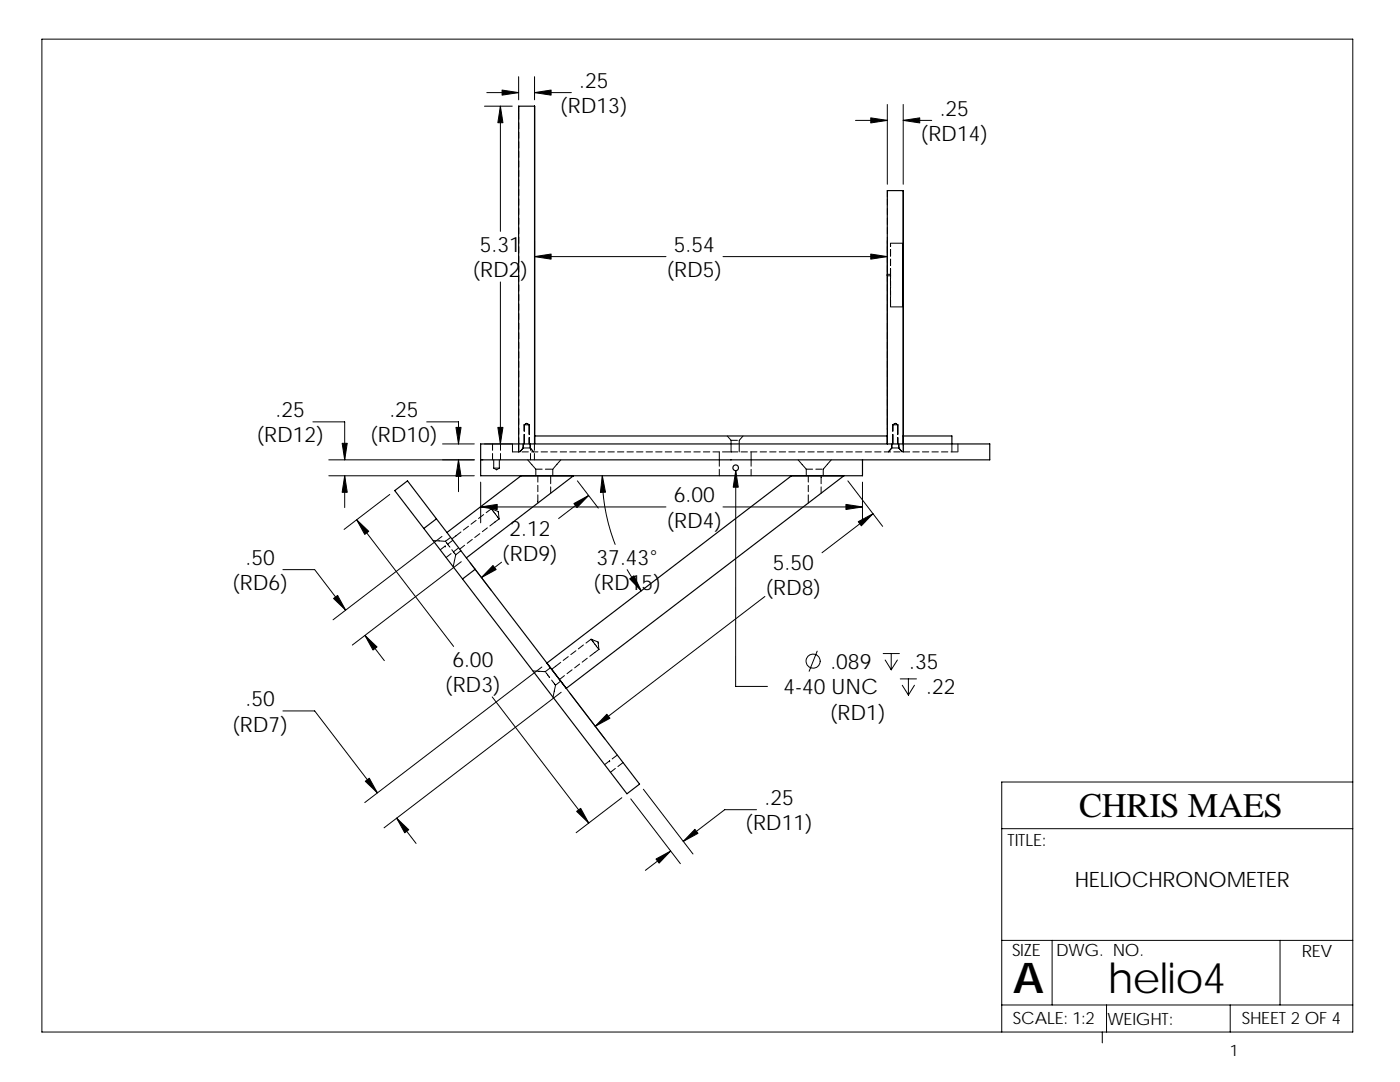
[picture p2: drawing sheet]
<svg xmlns="http://www.w3.org/2000/svg" width="279mm" height="216mm" viewBox="0 0 279 216" stroke-linecap="round" stroke-linejoin="round" font-family="sans-serif">
<g fill="none" stroke="#000" stroke-width=".2">
<path d="M8.4 7.8h261.6v198.1h-261.6zM97.2 18.5h6.3M103.5 15.3v4.6M106.7 15.3v4.6M106.7 18.5h7.3M96.7 21.2h5.5M99.9 21.2v25M103.5 21.2v1.3M103.5 22.5v1.3M103.5 24.4v1.3M103.5 26.4v1.2M103.5 28.3v1.2"/>
<path d="M103.5 30.2v1.2M103.5 32.1v1.2M103.5 34v1.2M103.5 35.9v1.2M103.5 37.8v1.3M103.5 39.7v1.3M170.7 24h6.4M177.1 20.8v16M177.1 38v1.3M177.1 39.7v1.3M180.3 20.8v16M180.3 24h5.6"/>
<path d="M99.9 56.3v33.6M103.5 41.6v1.3M103.5 43.5v1.3M103.5 45.4v1.3M103.5 47.3v1.3M103.5 49.2v1.3M103.5 51.1v1.3M103.5 53v1.3M103.5 54.9v1.3M103.5 56.8v1.3M103.5 58.7v1.3M106.7 48v37.7"/>
<path d="M106.7 51.2h26.2M144.3 51.2h32.8M177.1 54.7v.3M177.1 54.7h.6M177.1 55h.6M177.1 48v37.7M177.1 41.6v1.3M177.1 43.5v1.3M177.1 45.4v1.3M177.1 47.3v1.3M177.1 49.2v1.3M177.1 51.1v1.3"/>
<path d="M177.1 53v1.3M177.1 54.9v1.3M177.1 56.8v1.3M177.1 58.7v1.3M177.7 48.6v.6zM177.7 55.5v1.3M177.7 57.4v1.3M177.7 59.4v1.2M177.7 54.7v.2M177.7 54.7v.3M177.7 54.9v.1M177.7 48.5h2.6"/>
<path d="M177.7 53.6v1.3zM177.7 51.7v1.3v-1.3M177.7 49.8v1.3v-1.3M177.7 59.9v1.3M177.7 58v1.3M177.7 56.1v1.3M177.7 54.9v.6M103.5 60.6v1.3M103.5 62.5v1.3M103.5 64.5v1.2M103.5 66.4v1.2M103.5 68.3v1.2"/>
<path d="M103.5 70.2v1.2M103.5 72.1v1.2M103.5 74v1.2M103.5 75.9v1.3M103.5 77.8v1.3M103.5 79.7v1.3M177.1 60.6v1.3M177.1 62.5v1.3M177.1 64.5v1.2M177.1 66.4v1.2M177.1 68.3v1.2M177.1 70.2v1.2"/>
<path d="M177.1 72.1v1.2M177.1 74v1.2M177.1 75.9v1.3M177.1 77.8v1.3M177.1 79.7v1.3M177.7 61.2h2.6M62.4 84.2h6.4v7.6M65.6 91.8h29.1M65.6 94.9h29.1M68.8 94.9v6.4M77.8 98.7l-9.1 6.9M85.2 84.2h6.3v4.4"/>
<path d="M88.3 88.6h6.4M91.5 91.8v6.3M95.9 96.2v8.1M96.7 88.6h5.5M98.3 88.6v1.3M98.3 90.5v1.3M98.5 93.4h1.2M98.5 91.8v1.6M98.5 93.4l.6 .3 .6-.3M99.7 91.8v1.6M99.9 90.5v1.3M103.5 87.3v2.9h-1.2v-1.6"/>
<path d="M103.5 81.6v1.3M103.5 83.5v1.3M103.5 85.4v1.3M104.2 90.2h1.3M104.4 88.6v.8l-.7 .8M104.5 89.4h1.3M104.6 84.8h1M104.6 86.7v1.9M104.6 84.8l.5-.3 .5 .3M104.6 84.8v1.2M105.3 91.8l1.6 1.8M105.6 84.8v1.9"/>
<path d="M105.6 84.8h.1M105.6 87.3v1.3M105.8 89.4l.7 .8M105.8 88.6v.8M105.9 88.6v1.3M105.9 90.5v1.3M106.1 90.2h1.3M106.7 88.6v1.3M106.7 90.5v1.3M106.7 87v1.6M106.9 93.6h1.3M106.9 93.6v1.3"/>
<path d="M107.3 94.9v1.3M107.3 96.8v1.3M107.3 98.7v1.7M108 90.2h1.3M108.8 93.6h1.3M109.9 90.2h1.3M109.9 94.9v1.6M109.9 97.2v1.2M111.8 90.2h1.3M111.9 91.8l-1.6 1.8v1.3M113.7 90.2h1.3M115.2 95.9l4.2 5.5"/>
<path d="M115.6 90.2h1.3M117.5 98.9l-6 4.6M117.5 90.2h1.3M119.4 90.2h1.3M120.2 94.9a37.4 37.4 0 0 0 2.6 13.7M121.3 90.2h1.3M123.2 90.2h1.3M125.1 90.2h1.3M127 90.2h1.3M128.9 90.2h1.3M130.9 90.2h1.2M132.8 90.2h1.2"/>
<path d="M134.7 90.2h1.2M136.6 90.2h1.2M138.5 90.2h1.2M140.4 90.2h1.2M142.3 90.2h1.3v2.8M143.6 93.7v1.2M144.2 90.2h3.1M145.1 87l.8 .9M145.9 87.9h1.3M145.9 87.9v2.3M146.8 93.9v43.1h6.4M147.9 90.2h1.3"/>
<path d="M148.3 87l-.8 .9v2.3M149.8 90.2h1.3M149.9 90.2v2.8M149.9 93.7v1.2M151.7 90.2h1.3M153.6 90.2h1.3M155.5 90.2h1.3M157.4 90.2h1.3M159.3 91.8l1.6 1.8M159.3 90.2h1.3M160.9 93.6h1.3M160.9 93.6v1.3"/>
<path d="M161.2 90.2h1.3M161.3 98.7v1.7M161.3 94.9v1.3M161.3 96.8v1.3M162.8 93.6h1.3M163.1 90.2h1.3M163.9 94.9v1.6M163.9 97.2v1.2M165 90.2h1.3M165.9 91.8l-1.6 1.8v1.3M166.9 90.2h1.3M168.8 90.2h1.3"/>
<path d="M169.2 95.9l6.9 9.1M170.8 90.2h1.2M172.1 96.2v8.1M172.7 90.2h1.2M174.6 90.2h1.2M176.5 90.2h1.2M177.1 87v1.6v-1.3M177.1 81.6v1.3M177.1 83.5v1.3M177.1 85.4v1.3M178 88.6v.8l-.7 .8M178.1 89.4h1.3"/>
<path d="M178.2 84.8h1M178.2 86.7v1.9M178.2 84.8l.5-.3 .5 .3M178.2 84.8v1.2M178.4 90.2h1.2M179.2 84.8v1.9M179.2 87.3v1.3M179.4 89.4h.1M179.4 89.4l.7 .8M179.4 88.6v.8M180.3 88.6v1.6M180.3 87v1.6"/>
<path d="M180.3 90.2h1.2M182.2 90.2h1.3M184.1 90.2h1.3M186 90.2h1.3M187.9 90.2h1.3M189.8 90.2h1.3M190 88.6v1.6M191.2 88.6v1.6M56.5 113.7h6.3l6.2 8.1M71.2 103.7l19.3 25.3M88.2 107l-21.7 16.7M88.9 108.9h.1"/>
<path d="M88.9 108.9l-1 .8M89 108.2l.8 1M89.9 107.2l-1 .8-2.5-.1M90 110.5l-1 .8M90.2 109.7l.8 1M90.4 107.8l-1 .8M90.5 110.1h.1M91 110.7l-.6 2.4M91.5 109.3l-1 .8M92 109.9l-1 .8M92 106.2l-1.8 1.3M92.1 112.1l-21.8 16.6"/>
<path d="M92.7 108.8l-1 .8M93.5 105l-1 .8M93.8 112.3l4.2 5.5M94.3 107.6l-1.1 .8M95 103.8l-1 .8M95.8 106.5l-1.1 .8M95.9 101.2h37M96.5 102.7l-1 .8M97.3 105.3l-1 .8M98 101.5l.8 1M98 101.5l-1 .8M98 101.5l1.4 .6 .2 1.4"/>
<path d="M98.8 102.5l.8 1M99.6 103.5h.1M99.6 103.5l-1.8 1.4M100.1 112.2l-4 3.1M125.2 113.7l2.8 4.2M144.3 101.2h27.8M152.7 119l-33.9 25.9M174.2 102.5l-10.2 7.8M72.8 126.8l3.9 5M98.2 139.1l19.3 25.1M106.3 133.9l2.5 .1M108.1 133.1l-35.3 27"/>
<path d="M108.8 134h.1M108.9 134.2l.8 1M109.9 133.2l-1.1 .8M110.1 135.7l.8 1M110.9 136.7l-.5 2.4M111.9 135.9l-1 .8M111.9 132.2l-1.8 1.3M112 138.1l-35.4 27.1M112.6 134.8l-.9 .8M113.4 131l-1 .8M113.8 138.4l6.9 9M114.2 133.6l-1 .8"/>
<path d="M114.9 129.9l-1 .7M115.7 132.5l-1 .8M116.4 128.7l-1 .8M117.2 131.3l-1 .8M118 127.6l1.5 2M118 127.6l-1.1 .7M118 127.6l1.4 .5 .1 1.5M119.5 129.6l-1.8 1.4M163.1 129.9l-1.6 4M176.3 130.4h3.2M176.7 131.7l1.2 1.9M177.9 130.4v3.2"/>
<path d="M179.1 131.7l-1.2 1.9M179.7 135.5h3.2M180.1 136.7l1.2 2M181.3 135.5v3.2M182.5 136.7l-1.2 2M56.5 141.9h6.3l12.5 16.3M121.7 151.8h.1M121.7 151.8l-1 .8M122.8 153.3l-1 .8M123.2 150.7l-1 .7M124.1 159.2l-9.1 7M124.3 152.2l-1 .8"/>
<path d="M124.3 152.2h.1M125.9 159.4l9.9 12.9M128.4 157.5l9.9 12.9M270 156h-70.1v49.9M79.2 163.3l3.8 5M133.8 169.8l-5 3.9M151 161.6h-6.4l-8.2 6.3M199.9 165.4h70.1M199.9 187.6h70.1M210 187.6v12.9M255.5 187.6v12.9M199.9 200.5h70.1"/>
<path d="M220 205.9v2.2M220.8 200.5v5.4M245.5 200.5v5.4"/>
<circle cx="162.3" cy="131.9" r="1.41"/>
</g>
<g fill="none" stroke="#000" stroke-width=".23">
<path d="M106.7 21.2v67.4M180.3 48.6v12.6zM95.9 91.8h101.6v-3.2h-101.6v6.3h76.2v-3.1M104 94.9l-14.8 11.4M106.7 87h70.4M106.7 87v-65.8h-3.2v67.4M114.4 94.9l-21.3 16.4M158 94.9l-48.9 37.4M168.4 94.9l-55.4 42.5M177.1 88.6v-50.6h3.2v50.6M180.3 87h9.7v1.6M87.1 103.5l-2.5 2"/>
<path d="M87.1 103.5l7.7 10.1M87.1 103.5l-5.8-7.6-2.5 2 46.3 60.5 2.5-1.9-32.8-42.9M94.8 113.6l-2.5 1.9"/>
<circle cx="146.8" cy="93.3" r=".57"/>
</g>
<g fill="#000" stroke="#000" stroke-width=".2">
<path d="M100.2 18l3.3 .5-3.3 .5z" fill-rule="evenodd"/>
<path d="M106.7 18.5l3.3-.5v1z" fill-rule="evenodd"/>
<path d="M99.9 21.2l.5 3.3h-1z" fill-rule="evenodd"/>
<path d="M173.8 23.5l3.3 .5-3.3 .5z" fill-rule="evenodd"/>
<path d="M180.3 24l3.3-.5v1z" fill-rule="evenodd"/>
<path d="M106.7 51.2l3.3-.5v1z" fill-rule="evenodd"/>
<path d="M173.8 50.7l3.3 .5-3.3 .5z" fill-rule="evenodd"/>
<path d="M68.8 94.9l.5 3.3h-1z" fill-rule="evenodd"/>
<path d="M68.3 88.5h1l-.5 3.3z" fill-rule="evenodd"/>
<path d="M91.5 91.8l.5 3.3h-1z" fill-rule="evenodd"/>
<path d="M91 85.3h1l-.5 3.3z" fill-rule="evenodd"/>
<path d="M99.4 85.3h1l-.5 3.3z" fill-rule="evenodd"/>
<path d="M114.5 100.5l3-1.6-2.4 2.4z" fill-rule="evenodd"/>
<path d="M120.2 94.9l.6 3.3-1 .1z" fill-rule="evenodd"/>
<path d="M146.8 93.9l.5 3.3h-1z" fill-rule="evenodd"/>
<path d="M71.2 103.7l2.4 2.3-.8 .6z" fill-rule="evenodd"/>
<path d="M95.9 101.2l3.3-.6v1.1z" fill-rule="evenodd"/>
<path d="M98.4 112.8l.6 .8-2.9 1.7z" fill-rule="evenodd"/>
<path d="M125.7 115.5l.8-.6 1.5 3z" fill-rule="evenodd"/>
<path d="M168.8 100.6l3.3 .6-3.3 .5z" fill-rule="evenodd"/>
<path d="M171.3 104.1l2.9-1.6-2.3 2.4z" fill-rule="evenodd"/>
<path d="M66.6 119.4l.8-.6 1.6 3z" fill-rule="evenodd"/>
<path d="M72.8 126.8l2.4 2.3-.8 .6z" fill-rule="evenodd"/>
<path d="M72.9 155.9l.8-.6 1.6 2.9z" fill-rule="evenodd"/>
<path d="M121.1 142.5l.6 .8-2.9 1.6z" fill-rule="evenodd"/>
<path d="M79.2 163.3l2.4 2.3-.8 .6z" fill-rule="evenodd"/>
<path d="M115.1 161.9l.8-.6 1.6 2.9z" fill-rule="evenodd"/>
<path d="M130.9 171.4l2.9-1.6-2.3 2.4z" fill-rule="evenodd"/>
<path d="M138.7 165.5l.6 .8-2.9 1.6z" fill-rule="evenodd"/>
</g>
<g font-size="8.5">
<text x="202.2" y="198.2">A</text>
<text x="221.1" y="198.1">helio4</text>
</g>
<text font-size="6.9" x="215.4" y="163">CHRIS MAES</text>
<g font-size="4.2">
<text x="115.6" y="17.5">.25</text>
<text x="111.8" y="22.6">(RD13)</text>
<text x="187.5" y="23.1">.25</text>
<text x="183.7" y="28.1">(RD14)</text>
<text x="95.8" y="50.3">5.31</text>
<text x="134.5" y="50.3">5.54</text>
<text x="94.3" y="55.3">(RD2)</text>
<text x="133" y="55.3">(RD5)</text>
<text x="55" y="83.2">.25</text>
<text x="77.7" y="83.2">.25</text>
<text x="51.2" y="88.3">(RD12)</text>
<text x="73.9" y="88.3">(RD10)</text>
<text x="134.5" y="100.2">6.00</text>
<text x="101.7" y="106.9">2.12</text>
<text x="133" y="105.3">(RD4)</text>
<text x="49" y="112.7">.50</text>
<text x="100.2" y="111.9">(RD9)</text>
<text x="119" y="112.7">37.43°</text>
<text x="154.2" y="113.7">5.50</text>
<text x="46.3" y="117.8">(RD6)</text>
<text x="118.4" y="117.8">(RD15)</text>
<text x="152.7" y="118.8">(RD8)</text>
<text x="90.3" y="133.1">6.00</text>
<text x="165.7" y="133.5">.089</text>
<text x="181.5" y="133.5">.35</text>
<text x="49" y="140.9">.50</text>
<text x="88.8" y="138.1">(RD3)</text>
<text x="156.3" y="138.6">4-40 UNC</text>
<text x="165.6" y="143.6">(RD1)</text>
<text x="184.9" y="138.6">.22</text>
<text x="46.3" y="146">(RD7)</text>
<text x="152.6" y="160.6">.25</text>
<text x="148.7" y="165.7">(RD11)</text>
<text x="214.5" y="176.9">HELIOCHRONOMETER</text>
</g>
<g font-size="3.4">
<text x="201.1" y="168.8">TITLE:</text>
<text x="202" y="190.8">SIZE</text>
<text x="210.8" y="190.8">DWG. NO.</text>
<text x="259.8" y="190.9">REV</text>
<text x="202.1" y="204.4">SCALE: 1:2</text>
<text x="221" y="204.5">WEIGHT:</text>
<text x="247.8" y="204.4">SHEET 2 OF 4</text>
</g>
<text font-size="3.2" x="245.4" y="210.7">1</text>
</svg>
